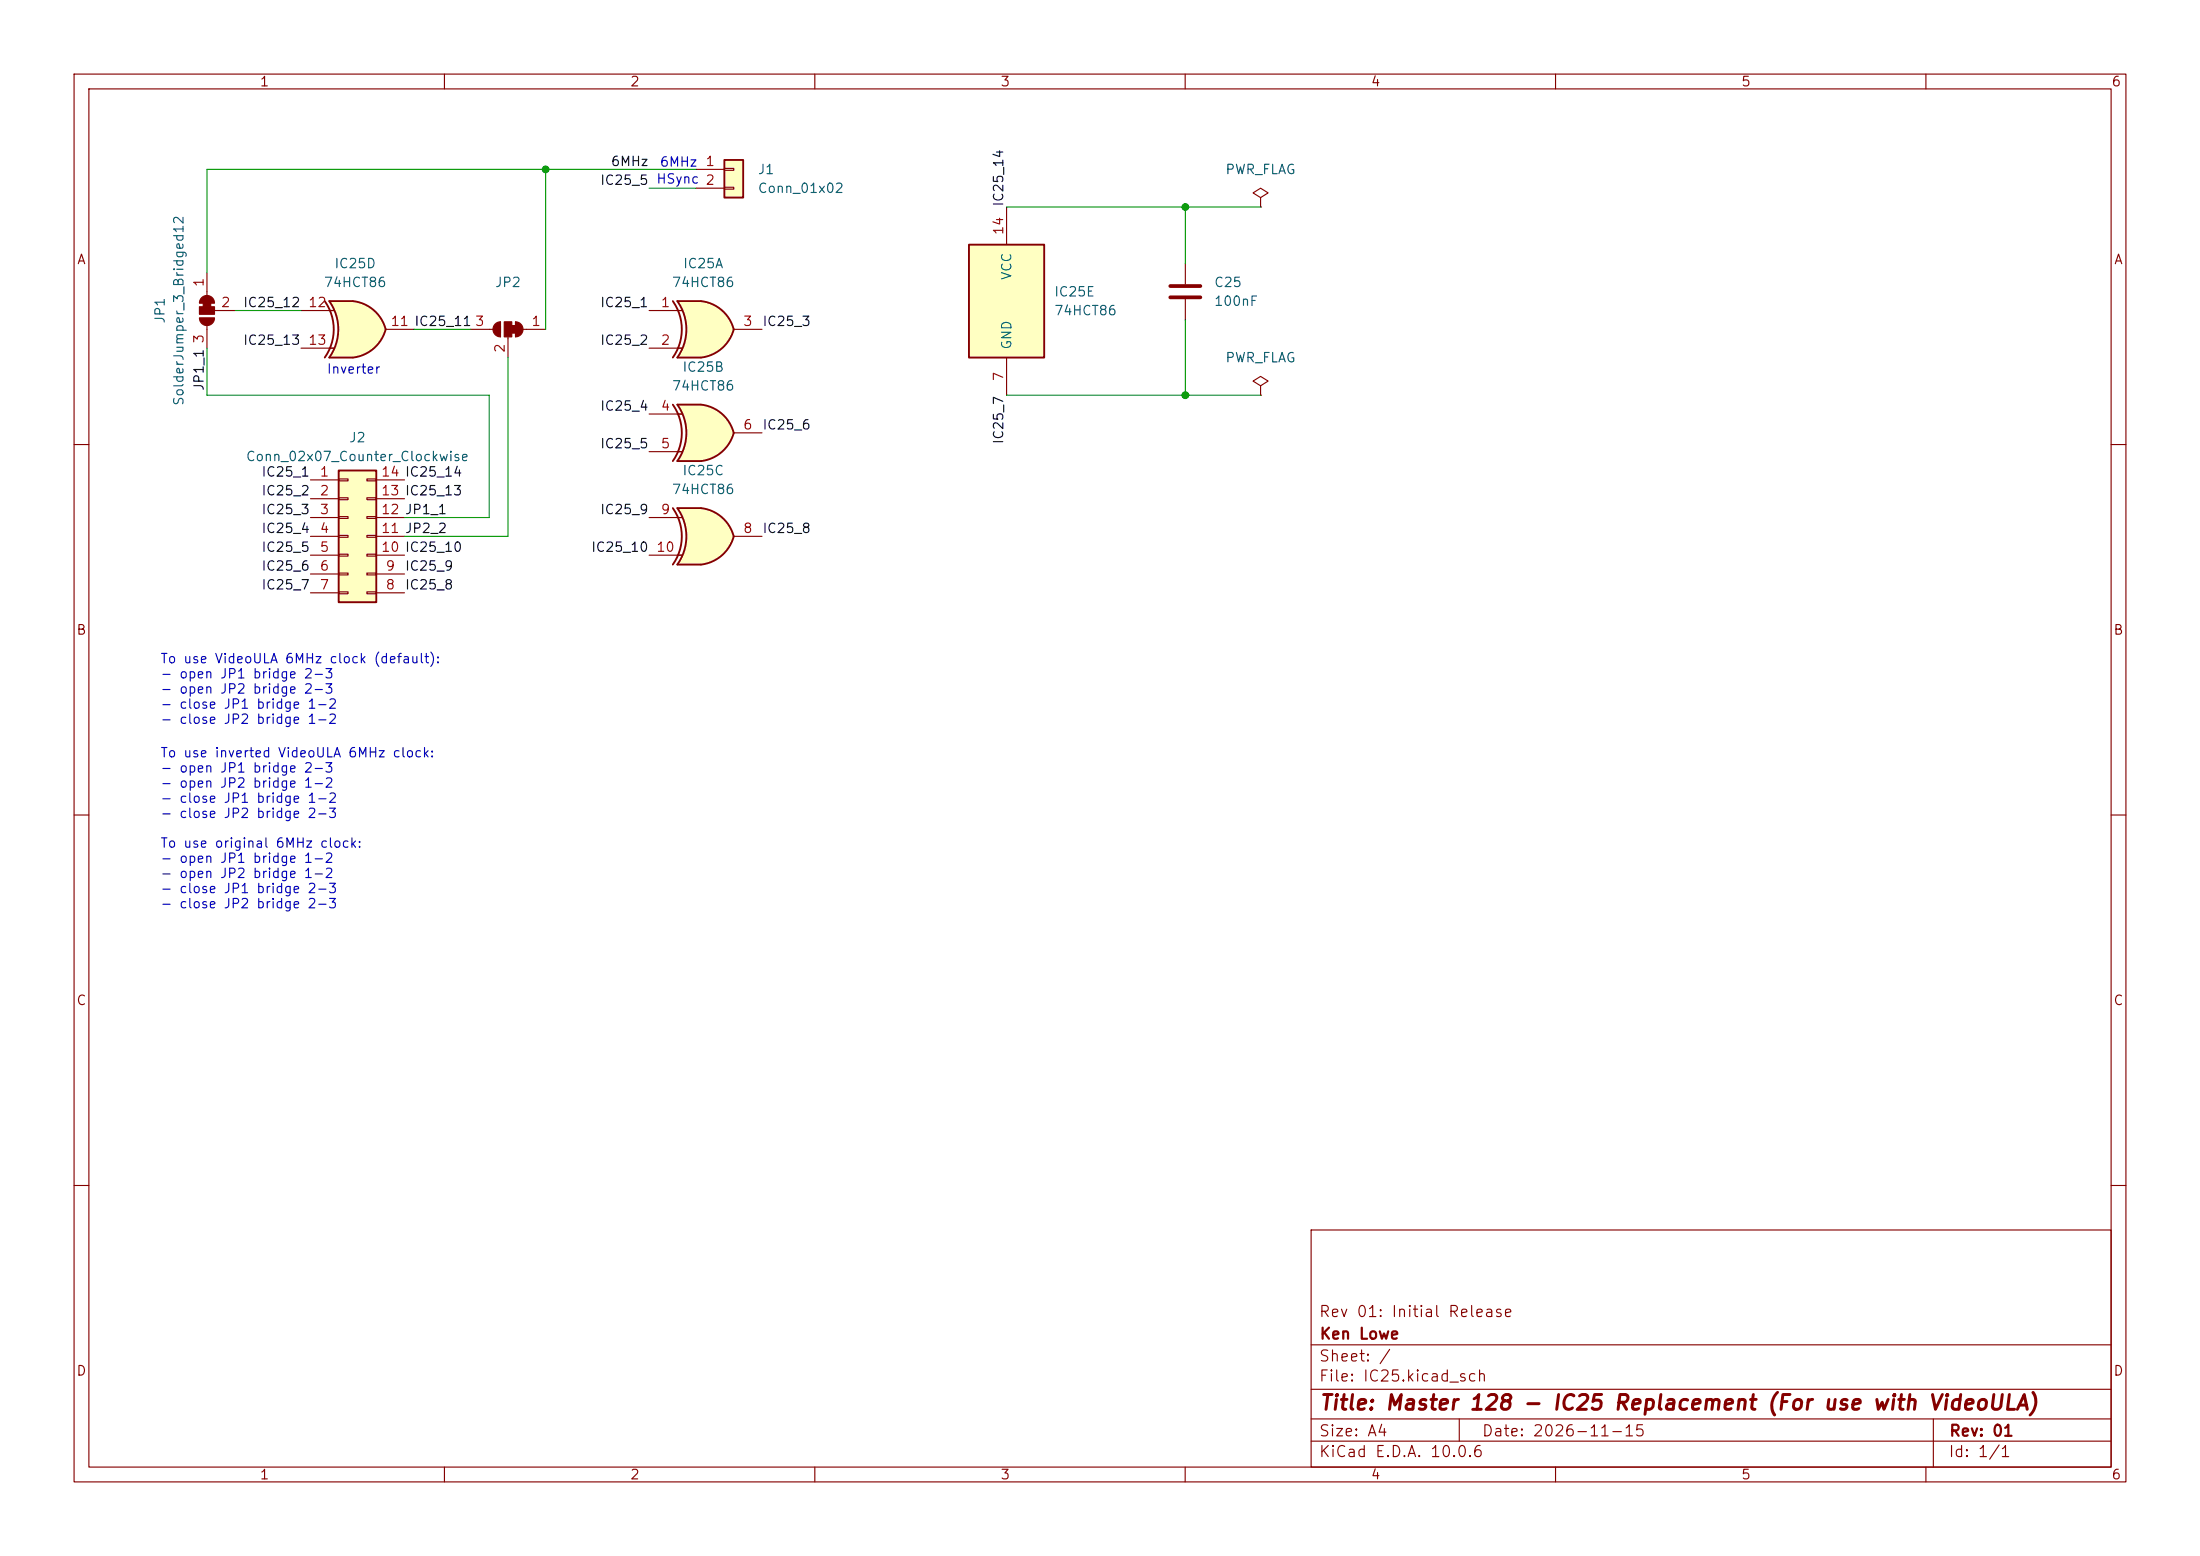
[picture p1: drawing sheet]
(kicad_sch
 (version 20260306)
 (generator "eeschema")
 (generator_version "10.0")
 (paper "A4")
 (title_block
  (title "Master 128 - IC25 Replacement (For use with VideoULA)")
  (date "2026-11-15")
  (rev "01")
  (company "Ken Lowe")
  (comment 1 "Rev 01: Initial Release"))
 (lib_symbols
  (symbol "74xx:74LS86"
   (pin_names
    (offset 1.016)) (exclude_from_sim no) (in_bom yes) (on_board yes)
   (in_pos_files yes)
   (duplicate_pin_numbers_are_jumpers no)
   (property "Reference" "U" (at 0 1.27 0) (show_name no) (do_not_autoplace no) (effects (font (size 1.27 1.27))))
   (property "Value" "74LS86" (at 0 -1.27 0) (show_name no) (do_not_autoplace no) (effects (font (size 1.27 1.27))))
   (property "Footprint" "" (at 0 0 0) (show_name no) (do_not_autoplace no) (hide yes) (effects (font (size 1.27 1.27))))
   (property "Datasheet" "https://www.jameco.com/Jameco/Products/ProdDS/48098.pdf" (at 0 0 0) (show_name no) (do_not_autoplace no) (hide yes) (effects (font (size 1.27 1.27))))
   (property "Description" "Quad 2-input XOR" (at 0 0 0) (show_name no) (do_not_autoplace no) (hide yes) (effects (font (size 1.27 1.27))))
   (property "ki_locked" "" (at 0 0 0) (show_name no) (do_not_autoplace no) (effects (font (size 1.27 1.27))))
   (symbol "74LS86_1_0"
    (arc (start -4.4196 3.81) (mid -3.2033 0) (end -4.4196 -3.81) (stroke (width 0.254) (type default)) (fill (type none)))
    (arc (start -3.81 3.81) (mid -2.589 0) (end -3.81 -3.81) (stroke (width 0.254) (type default)) (fill (type none)))
    (polyline (pts (xy -3.81 3.81) (xy -0.635 3.81)) (stroke (width 0.254) (type default)) (fill (type background)))
    (polyline (pts (xy -3.81 -3.81) (xy -0.635 -3.81)) (stroke (width 0.254) (type default)) (fill (type background)))
    (arc (start 3.81 0) (mid 2.1855 -2.584) (end -0.6096 -3.81) (stroke (width 0.254) (type default)) (fill (type background)))
    (arc (start -0.6096 3.81) (mid 2.1928 2.5924) (end 3.81 0) (stroke (width 0.254) (type default)) (fill (type background)))
    (polyline (pts (xy -0.635 3.81) (xy -3.81 3.81) (xy -3.81 3.81) (xy -3.556 3.4036) (xy -3.0226 2.2606) (xy -2.6924 1.0414) (xy -2.6162 -0.254) (xy -2.7686 -1.4986) (xy -3.175 -2.7178) (xy -3.81 -3.81) (xy -3.81 -3.81) (xy -0.635 -3.81)) (stroke (width -25.4) (type default)) (fill (type background)))
    (pin input line (at -7.62 2.54 0) (length 4.445) (name "" (effects (font (size 1.27 1.27)))) (number "1" (effects (font (size 1.27 1.27)))))
    (pin input line (at -7.62 -2.54 0) (length 4.445) (name "" (effects (font (size 1.27 1.27)))) (number "2" (effects (font (size 1.27 1.27)))))
    (pin output line (at 7.62 0 180) (length 3.81) (name "" (effects (font (size 1.27 1.27)))) (number "3" (effects (font (size 1.27 1.27))))))
   (symbol "74LS86_1_1"
    (polyline (pts (xy -3.81 2.54) (xy -3.175 2.54)) (stroke (width 0.1524) (type default)) (fill (type none)))
    (polyline (pts (xy -3.81 -2.54) (xy -3.175 -2.54)) (stroke (width 0.1524) (type default)) (fill (type none))))
   (symbol "74LS86_2_0"
    (arc (start -4.4196 3.81) (mid -3.2033 0) (end -4.4196 -3.81) (stroke (width 0.254) (type default)) (fill (type none)))
    (arc (start -3.81 3.81) (mid -2.589 0) (end -3.81 -3.81) (stroke (width 0.254) (type default)) (fill (type none)))
    (polyline (pts (xy -3.81 3.81) (xy -0.635 3.81)) (stroke (width 0.254) (type default)) (fill (type background)))
    (polyline (pts (xy -3.81 -3.81) (xy -0.635 -3.81)) (stroke (width 0.254) (type default)) (fill (type background)))
    (arc (start 3.81 0) (mid 2.1855 -2.584) (end -0.6096 -3.81) (stroke (width 0.254) (type default)) (fill (type background)))
    (arc (start -0.6096 3.81) (mid 2.1928 2.5924) (end 3.81 0) (stroke (width 0.254) (type default)) (fill (type background)))
    (polyline (pts (xy -0.635 3.81) (xy -3.81 3.81) (xy -3.81 3.81) (xy -3.556 3.4036) (xy -3.0226 2.2606) (xy -2.6924 1.0414) (xy -2.6162 -0.254) (xy -2.7686 -1.4986) (xy -3.175 -2.7178) (xy -3.81 -3.81) (xy -3.81 -3.81) (xy -0.635 -3.81)) (stroke (width -25.4) (type default)) (fill (type background)))
    (pin input line (at -7.62 2.54 0) (length 4.445) (name "" (effects (font (size 1.27 1.27)))) (number "4" (effects (font (size 1.27 1.27)))))
    (pin input line (at -7.62 -2.54 0) (length 4.445) (name "" (effects (font (size 1.27 1.27)))) (number "5" (effects (font (size 1.27 1.27)))))
    (pin output line (at 7.62 0 180) (length 3.81) (name "" (effects (font (size 1.27 1.27)))) (number "6" (effects (font (size 1.27 1.27))))))
   (symbol "74LS86_2_1"
    (polyline (pts (xy -3.81 2.54) (xy -3.175 2.54)) (stroke (width 0.1524) (type default)) (fill (type none)))
    (polyline (pts (xy -3.81 -2.54) (xy -3.175 -2.54)) (stroke (width 0.1524) (type default)) (fill (type none))))
   (symbol "74LS86_3_0"
    (arc (start -4.4196 3.81) (mid -3.2033 0) (end -4.4196 -3.81) (stroke (width 0.254) (type default)) (fill (type none)))
    (arc (start -3.81 3.81) (mid -2.589 0) (end -3.81 -3.81) (stroke (width 0.254) (type default)) (fill (type none)))
    (polyline (pts (xy -3.81 3.81) (xy -0.635 3.81)) (stroke (width 0.254) (type default)) (fill (type background)))
    (polyline (pts (xy -3.81 -3.81) (xy -0.635 -3.81)) (stroke (width 0.254) (type default)) (fill (type background)))
    (arc (start 3.81 0) (mid 2.1855 -2.584) (end -0.6096 -3.81) (stroke (width 0.254) (type default)) (fill (type background)))
    (arc (start -0.6096 3.81) (mid 2.1928 2.5924) (end 3.81 0) (stroke (width 0.254) (type default)) (fill (type background)))
    (polyline (pts (xy -0.635 3.81) (xy -3.81 3.81) (xy -3.81 3.81) (xy -3.556 3.4036) (xy -3.0226 2.2606) (xy -2.6924 1.0414) (xy -2.6162 -0.254) (xy -2.7686 -1.4986) (xy -3.175 -2.7178) (xy -3.81 -3.81) (xy -3.81 -3.81) (xy -0.635 -3.81)) (stroke (width -25.4) (type default)) (fill (type background)))
    (pin output line (at 7.62 0 180) (length 3.81) (name "" (effects (font (size 1.27 1.27)))) (number "8" (effects (font (size 1.27 1.27)))))
    (pin input line (at -7.62 2.54 0) (length 4.445) (name "" (effects (font (size 1.27 1.27)))) (number "9" (effects (font (size 1.27 1.27)))))
    (pin input line (at -7.62 -2.54 0) (length 4.445) (name "" (effects (font (size 1.27 1.27)))) (number "10" (effects (font (size 1.27 1.27))))))
   (symbol "74LS86_3_1"
    (polyline (pts (xy -3.81 2.54) (xy -3.175 2.54)) (stroke (width 0.1524) (type default)) (fill (type none)))
    (polyline (pts (xy -3.81 -2.54) (xy -3.175 -2.54)) (stroke (width 0.1524) (type default)) (fill (type none))))
   (symbol "74LS86_4_0"
    (arc (start -4.4196 3.81) (mid -3.2033 0) (end -4.4196 -3.81) (stroke (width 0.254) (type default)) (fill (type none)))
    (arc (start -3.81 3.81) (mid -2.589 0) (end -3.81 -3.81) (stroke (width 0.254) (type default)) (fill (type none)))
    (polyline (pts (xy -3.81 3.81) (xy -0.635 3.81)) (stroke (width 0.254) (type default)) (fill (type background)))
    (polyline (pts (xy -3.81 -3.81) (xy -0.635 -3.81)) (stroke (width 0.254) (type default)) (fill (type background)))
    (arc (start 3.81 0) (mid 2.1855 -2.584) (end -0.6096 -3.81) (stroke (width 0.254) (type default)) (fill (type background)))
    (arc (start -0.6096 3.81) (mid 2.1928 2.5924) (end 3.81 0) (stroke (width 0.254) (type default)) (fill (type background)))
    (polyline (pts (xy -0.635 3.81) (xy -3.81 3.81) (xy -3.81 3.81) (xy -3.556 3.4036) (xy -3.0226 2.2606) (xy -2.6924 1.0414) (xy -2.6162 -0.254) (xy -2.7686 -1.4986) (xy -3.175 -2.7178) (xy -3.81 -3.81) (xy -3.81 -3.81) (xy -0.635 -3.81)) (stroke (width -25.4) (type default)) (fill (type background)))
    (pin output line (at 7.62 0 180) (length 3.81) (name "" (effects (font (size 1.27 1.27)))) (number "11" (effects (font (size 1.27 1.27)))))
    (pin input line (at -7.62 2.54 0) (length 4.445) (name "" (effects (font (size 1.27 1.27)))) (number "12" (effects (font (size 1.27 1.27)))))
    (pin input line (at -7.62 -2.54 0) (length 4.445) (name "" (effects (font (size 1.27 1.27)))) (number "13" (effects (font (size 1.27 1.27))))))
   (symbol "74LS86_4_1"
    (polyline (pts (xy -3.81 2.54) (xy -3.175 2.54)) (stroke (width 0.1524) (type default)) (fill (type none)))
    (polyline (pts (xy -3.81 -2.54) (xy -3.175 -2.54)) (stroke (width 0.1524) (type default)) (fill (type none))))
   (symbol "74LS86_5_0"
    (pin power_in line (at 0 -12.7 90) (length 5.08) (name "GND" (effects (font (size 1.27 1.27)))) (number "7" (effects (font (size 1.27 1.27)))))
    (pin power_in line (at 0 12.7 270) (length 5.08) (name "VCC" (effects (font (size 1.27 1.27)))) (number "14" (effects (font (size 1.27 1.27))))))
   (symbol "74LS86_5_1"
    (rectangle (start -5.08 7.62) (end 5.08 -7.62) (stroke (width 0.254) (type default)) (fill (type background))))
   (embedded_fonts no))
  (symbol "Connector_Generic:Conn_01x02"
   (pin_names
    (offset 1.016) (hide yes)) (exclude_from_sim no) (in_bom yes) (on_board yes)
   (in_pos_files yes)
   (duplicate_pin_numbers_are_jumpers no)
   (property "Reference" "J" (at 0 2.54 0) (show_name no) (do_not_autoplace no) (effects (font (size 1.27 1.27))))
   (property "Value" "Conn_01x02" (at 0 -5.08 0) (show_name no) (do_not_autoplace no) (effects (font (size 1.27 1.27))))
   (property "Footprint" "" (at 0 0 0) (show_name no) (do_not_autoplace no) (hide yes) (effects (font (size 1.27 1.27))))
   (property "Datasheet" "" (at 0 0 0) (show_name no) (do_not_autoplace no) (hide yes) (effects (font (size 1.27 1.27))))
   (property "Description" "Generic connector, single row, 01x02, script generated (kicad-library-utils/schlib/autogen/connector/)" (at 0 0 0) (show_name no) (do_not_autoplace no) (hide yes) (effects (font (size 1.27 1.27))))
   (symbol "Conn_01x02_1_1"
    (rectangle (start -1.27 1.27) (end 1.27 -3.81) (stroke (width 0.254) (type default)) (fill (type background)))
    (rectangle (start -1.27 0.127) (end 0 -0.127) (stroke (width 0.1524) (type default)) (fill (type none)))
    (rectangle (start -1.27 -2.413) (end 0 -2.667) (stroke (width 0.1524) (type default)) (fill (type none)))
    (pin passive line (at -5.08 0 0) (length 3.81) (name "Pin_1" (effects (font (size 1.27 1.27)))) (number "1" (effects (font (size 1.27 1.27)))))
    (pin passive line (at -5.08 -2.54 0) (length 3.81) (name "Pin_2" (effects (font (size 1.27 1.27)))) (number "2" (effects (font (size 1.27 1.27))))))
   (embedded_fonts no))
  (symbol "Connector_Generic:Conn_02x07_Counter_Clockwise"
   (pin_names
    (offset 1.016) (hide yes)) (exclude_from_sim no) (in_bom yes) (on_board yes)
   (in_pos_files yes)
   (duplicate_pin_numbers_are_jumpers no)
   (property "Reference" "J" (at 1.27 10.16 0) (show_name no) (do_not_autoplace no) (effects (font (size 1.27 1.27))))
   (property "Value" "Conn_02x07_Counter_Clockwise" (at 1.27 -10.16 0) (show_name no) (do_not_autoplace no) (effects (font (size 1.27 1.27))))
   (property "Footprint" "" (at 0 0 0) (show_name no) (do_not_autoplace no) (hide yes) (effects (font (size 1.27 1.27))))
   (property "Datasheet" "" (at 0 0 0) (show_name no) (do_not_autoplace no) (hide yes) (effects (font (size 1.27 1.27))))
   (property "Description" "Generic connector, double row, 02x07, counter clockwise pin numbering scheme (similar to DIP package numbering), script generated (kicad-library-utils/schlib/autogen/connector/)" (at 0 0 0) (show_name no) (do_not_autoplace no) (hide yes) (effects (font (size 1.27 1.27))))
   (symbol "Conn_02x07_Counter_Clockwise_1_1"
    (rectangle (start -1.27 8.89) (end 3.81 -8.89) (stroke (width 0.254) (type default)) (fill (type background)))
    (rectangle (start -1.27 7.747) (end 0 7.493) (stroke (width 0.1524) (type default)) (fill (type none)))
    (rectangle (start -1.27 5.207) (end 0 4.953) (stroke (width 0.1524) (type default)) (fill (type none)))
    (rectangle (start -1.27 2.667) (end 0 2.413) (stroke (width 0.1524) (type default)) (fill (type none)))
    (rectangle (start -1.27 0.127) (end 0 -0.127) (stroke (width 0.1524) (type default)) (fill (type none)))
    (rectangle (start -1.27 -2.413) (end 0 -2.667) (stroke (width 0.1524) (type default)) (fill (type none)))
    (rectangle (start -1.27 -4.953) (end 0 -5.207) (stroke (width 0.1524) (type default)) (fill (type none)))
    (rectangle (start -1.27 -7.493) (end 0 -7.747) (stroke (width 0.1524) (type default)) (fill (type none)))
    (rectangle (start 3.81 7.747) (end 2.54 7.493) (stroke (width 0.1524) (type default)) (fill (type none)))
    (rectangle (start 3.81 5.207) (end 2.54 4.953) (stroke (width 0.1524) (type default)) (fill (type none)))
    (rectangle (start 3.81 2.667) (end 2.54 2.413) (stroke (width 0.1524) (type default)) (fill (type none)))
    (rectangle (start 3.81 0.127) (end 2.54 -0.127) (stroke (width 0.1524) (type default)) (fill (type none)))
    (rectangle (start 3.81 -2.413) (end 2.54 -2.667) (stroke (width 0.1524) (type default)) (fill (type none)))
    (rectangle (start 3.81 -4.953) (end 2.54 -5.207) (stroke (width 0.1524) (type default)) (fill (type none)))
    (rectangle (start 3.81 -7.493) (end 2.54 -7.747) (stroke (width 0.1524) (type default)) (fill (type none)))
    (pin passive line (at -5.08 7.62 0) (length 3.81) (name "Pin_1" (effects (font (size 1.27 1.27)))) (number "1" (effects (font (size 1.27 1.27)))))
    (pin passive line (at -5.08 5.08 0) (length 3.81) (name "Pin_2" (effects (font (size 1.27 1.27)))) (number "2" (effects (font (size 1.27 1.27)))))
    (pin passive line (at -5.08 2.54 0) (length 3.81) (name "Pin_3" (effects (font (size 1.27 1.27)))) (number "3" (effects (font (size 1.27 1.27)))))
    (pin passive line (at -5.08 0 0) (length 3.81) (name "Pin_4" (effects (font (size 1.27 1.27)))) (number "4" (effects (font (size 1.27 1.27)))))
    (pin passive line (at -5.08 -2.54 0) (length 3.81) (name "Pin_5" (effects (font (size 1.27 1.27)))) (number "5" (effects (font (size 1.27 1.27)))))
    (pin passive line (at -5.08 -5.08 0) (length 3.81) (name "Pin_6" (effects (font (size 1.27 1.27)))) (number "6" (effects (font (size 1.27 1.27)))))
    (pin passive line (at -5.08 -7.62 0) (length 3.81) (name "Pin_7" (effects (font (size 1.27 1.27)))) (number "7" (effects (font (size 1.27 1.27)))))
    (pin passive line (at 7.62 -7.62 180) (length 3.81) (name "Pin_8" (effects (font (size 1.27 1.27)))) (number "8" (effects (font (size 1.27 1.27)))))
    (pin passive line (at 7.62 -5.08 180) (length 3.81) (name "Pin_9" (effects (font (size 1.27 1.27)))) (number "9" (effects (font (size 1.27 1.27)))))
    (pin passive line (at 7.62 -2.54 180) (length 3.81) (name "Pin_10" (effects (font (size 1.27 1.27)))) (number "10" (effects (font (size 1.27 1.27)))))
    (pin passive line (at 7.62 0 180) (length 3.81) (name "Pin_11" (effects (font (size 1.27 1.27)))) (number "11" (effects (font (size 1.27 1.27)))))
    (pin passive line (at 7.62 2.54 180) (length 3.81) (name "Pin_12" (effects (font (size 1.27 1.27)))) (number "12" (effects (font (size 1.27 1.27)))))
    (pin passive line (at 7.62 5.08 180) (length 3.81) (name "Pin_13" (effects (font (size 1.27 1.27)))) (number "13" (effects (font (size 1.27 1.27)))))
    (pin passive line (at 7.62 7.62 180) (length 3.81) (name "Pin_14" (effects (font (size 1.27 1.27)))) (number "14" (effects (font (size 1.27 1.27))))))
   (embedded_fonts no))
  (symbol "Device:C"
   (pin_numbers (hide yes))
   (pin_names
    (offset 0.254)) (exclude_from_sim no) (in_bom yes) (on_board yes)
   (in_pos_files yes)
   (duplicate_pin_numbers_are_jumpers no)
   (property "Reference" "C" (at 0.635 2.54 0) (show_name no) (do_not_autoplace no) (effects (font (size 1.27 1.27)) (justify left)))
   (property "Value" "C" (at 0.635 -2.54 0) (show_name no) (do_not_autoplace no) (effects (font (size 1.27 1.27)) (justify left)))
   (property "Footprint" "" (at 0.9652 -3.81 0) (show_name no) (do_not_autoplace no) (hide yes) (effects (font (size 1.27 1.27))))
   (property "Datasheet" "" (at 0 0 0) (show_name no) (do_not_autoplace no) (hide yes) (effects (font (size 1.27 1.27))))
   (property "Description" "Unpolarized capacitor" (at 0 0 0) (show_name no) (do_not_autoplace no) (hide yes) (effects (font (size 1.27 1.27))))
   (symbol "C_0_1"
    (polyline (pts (xy -2.032 0.762) (xy 2.032 0.762)) (stroke (width 0.508) (type default)) (fill (type none)))
    (polyline (pts (xy -2.032 -0.762) (xy 2.032 -0.762)) (stroke (width 0.508) (type default)) (fill (type none))))
   (symbol "C_1_1"
    (pin passive line (at 0 3.81 270) (length 2.794) (name "" (effects (font (size 1.27 1.27)))) (number "1" (effects (font (size 1.27 1.27)))))
    (pin passive line (at 0 -3.81 90) (length 2.794) (name "" (effects (font (size 1.27 1.27)))) (number "2" (effects (font (size 1.27 1.27))))))
   (embedded_fonts no))
  (symbol "Jumper:SolderJumper_3_Bridged12"
   (pin_names
    (offset 0) (hide yes)) (exclude_from_sim no) (in_bom no) (on_board yes)
   (in_pos_files yes)
   (duplicate_pin_numbers_are_jumpers no)
   (property "Reference" "JP" (at -2.54 -2.54 0) (show_name no) (do_not_autoplace no) (effects (font (size 1.27 1.27))))
   (property "Value" "SolderJumper_3_Bridged12" (at 0 2.794 0) (show_name no) (do_not_autoplace no) (effects (font (size 1.27 1.27))))
   (property "Footprint" "" (at 0 0 0) (show_name no) (do_not_autoplace no) (hide yes) (effects (font (size 1.27 1.27))))
   (property "Datasheet" "" (at 0 -15.24 0) (show_name no) (do_not_autoplace no) (hide yes) (effects (font (size 1.27 1.27))))
   (property "Description" "3-pole Solder Jumper, pins 1+2 closed/bridged" (at 0 -12.7 0) (show_name no) (do_not_autoplace no) (hide yes) (effects (font (size 1.27 1.27))))
   (symbol "SolderJumper_3_Bridged12_0_1"
    (polyline (pts (xy -2.54 0) (xy -2.032 0)) (stroke (width 0) (type default)) (fill (type none)))
    (polyline (pts (xy -1.016 1.016) (xy -1.016 -1.016)) (stroke (width 0) (type default)) (fill (type none)))
    (rectangle (start -1.016 0.508) (end -0.508 -0.508) (stroke (width 0) (type default)) (fill (type outline)))
    (arc (start -1.016 -1.016) (mid -2.0276 0) (end -1.016 1.016) (stroke (width 0) (type default)) (fill (type outline)))
    (rectangle (start -0.508 1.016) (end 0.508 -1.016) (stroke (width 0) (type default)) (fill (type outline)))
    (polyline (pts (xy 0 -1.27) (xy 0 -1.016)) (stroke (width 0) (type default)) (fill (type none)))
    (arc (start 1.016 1.016) (mid 2.0276 0) (end 1.016 -1.016) (stroke (width 0) (type default)) (fill (type outline)))
    (polyline (pts (xy 1.016 1.016) (xy 1.016 -1.016)) (stroke (width 0) (type default)) (fill (type none)))
    (polyline (pts (xy 2.54 0) (xy 2.032 0)) (stroke (width 0) (type default)) (fill (type none))))
   (symbol "SolderJumper_3_Bridged12_1_1"
    (pin passive line (at -5.08 0 0) (length 2.54) (name "A" (effects (font (size 1.27 1.27)))) (number "1" (effects (font (size 1.27 1.27)))))
    (pin passive line (at 0 -3.81 90) (length 2.54) (name "C" (effects (font (size 1.27 1.27)))) (number "2" (effects (font (size 1.27 1.27)))))
    (pin passive line (at 5.08 0 180) (length 2.54) (name "B" (effects (font (size 1.27 1.27)))) (number "3" (effects (font (size 1.27 1.27))))))
   (embedded_fonts no))
  (symbol "power:PWR_FLAG"
   (power global)
   (pin_numbers (hide yes))
   (pin_names
    (offset 0) (hide yes)) (exclude_from_sim no) (in_bom yes) (on_board yes)
   (in_pos_files yes)
   (duplicate_pin_numbers_are_jumpers no)
   (property "Reference" "#FLG" (at 0 1.905 0) (show_name no) (do_not_autoplace no) (hide yes) (effects (font (size 1.27 1.27))))
   (property "Value" "PWR_FLAG" (at 0 3.81 0) (show_name no) (do_not_autoplace no) (effects (font (size 1.27 1.27))))
   (property "Footprint" "" (at 0 0 0) (show_name no) (do_not_autoplace no) (hide yes) (effects (font (size 1.27 1.27))))
   (property "Datasheet" "" (at 0 0 0) (show_name no) (do_not_autoplace no) (hide yes) (effects (font (size 1.27 1.27))))
   (property "Description" "Special symbol for telling ERC where power comes from" (at 0 0 0) (show_name no) (do_not_autoplace no) (hide yes) (effects (font (size 1.27 1.27))))
   (symbol "PWR_FLAG_0_0"
    (pin power_out line (at 0 0 90) (length 0) (name "" (effects (font (size 1.27 1.27)))) (number "1" (effects (font (size 1.27 1.27))))))
   (symbol "PWR_FLAG_0_1"
    (polyline (pts (xy 0 0) (xy 0 1.27) (xy -1.016 1.905) (xy 0 2.54) (xy 1.016 1.905) (xy 0 1.27)) (stroke (width 0) (type default)) (fill (type none))))
   (embedded_fonts no)))
 (text "HSync"
  (exclude_from_sim no)
  (at 94.488 24.384 0)
  (effects (font (size 1.27 1.27)) (justify right)))
 (text "To use VideoULA 6MHz clock (default):\n- open JP1 bridge 2-3\n- open JP2 bridge 2-3\n- close JP1 bridge 1-2\n- close JP2 bridge 1-2"
  (exclude_from_sim no)
  (at 21.59 93.218 0)
  (effects (font (size 1.27 1.27)) (justify left)))
 (text "To use inverted VideoULA 6MHz clock:\n- open JP1 bridge 2-3\n- open JP2 bridge 1-2\n- close JP1 bridge 1-2\n- close JP2 bridge 2-3"
  (exclude_from_sim no)
  (at 21.59 105.918 0)
  (effects (font (size 1.27 1.27)) (justify left)))
 (text "6MHz"
  (exclude_from_sim no)
  (at 94.234 22.098 0)
  (effects (font (size 1.27 1.27)) (justify right)))
 (text "Inverter"
  (exclude_from_sim no)
  (at 47.752 50.038 0)
  (effects (font (size 1.27 1.27))))
 (text "To use original 6MHz clock:\n- open JP1 bridge 1-2\n- open JP2 bridge 1-2\n- close JP1 bridge 2-3\n- close JP2 bridge 2-3"
  (exclude_from_sim no)
  (at 21.59 118.11 0)
  (effects (font (size 1.27 1.27)) (justify left)))
 (junction
  (at 160.02 53.34)
  (diameter 0)
  (color 0 0 0 0))
 (junction
  (at 73.66 22.86)
  (diameter 0)
  (color 0 0 0 0))
 (junction
  (at 160.02 27.94)
  (diameter 0)
  (color 0 0 0 0))
 (wire
  (pts (xy 55.88 44.45) (xy 63.5 44.45))
  (stroke (width 0) (type default)))
 (wire
  (pts (xy 54.61 72.39) (xy 68.58 72.39))
  (stroke (width 0) (type default)))
 (wire
  (pts (xy 27.94 22.86) (xy 73.66 22.86))
  (stroke (width 0) (type default)))
 (wire
  (pts (xy 160.02 43.18) (xy 160.02 53.34))
  (stroke (width 0) (type default)))
 (wire
  (pts (xy 73.66 22.86) (xy 93.98 22.86))
  (stroke (width 0) (type default)))
 (wire
  (pts (xy 160.02 27.94) (xy 160.02 35.56))
  (stroke (width 0) (type default)))
 (wire
  (pts (xy 68.58 48.26) (xy 68.58 72.39))
  (stroke (width 0) (type default)))
 (wire
  (pts (xy 73.66 44.45) (xy 73.66 22.86))
  (stroke (width 0) (type default)))
 (wire
  (pts (xy 87.63 25.4) (xy 93.98 25.4))
  (stroke (width 0) (type default)))
 (wire
  (pts (xy 135.89 53.34) (xy 160.02 53.34))
  (stroke (width 0) (type default)))
 (wire
  (pts (xy 27.94 53.34) (xy 66.04 53.34))
  (stroke (width 0) (type default)))
 (wire
  (pts (xy 135.89 27.94) (xy 160.02 27.94))
  (stroke (width 0) (type default)))
 (wire
  (pts (xy 27.94 46.99) (xy 27.94 53.34))
  (stroke (width 0) (type default)))
 (wire
  (pts (xy 66.04 53.34) (xy 66.04 69.85))
  (stroke (width 0) (type default)))
 (wire
  (pts (xy 31.75 41.91) (xy 40.64 41.91))
  (stroke (width 0) (type default)))
 (wire
  (pts (xy 160.02 53.34) (xy 170.18 53.34))
  (stroke (width 0) (type default)))
 (wire
  (pts (xy 54.61 69.85) (xy 66.04 69.85))
  (stroke (width 0) (type default)))
 (wire
  (pts (xy 160.02 27.94) (xy 170.18 27.94))
  (stroke (width 0) (type default)))
 (wire
  (pts (xy 27.94 22.86) (xy 27.94 36.83))
  (stroke (width 0) (type default)))
 (label "IC25_4"
  (at 87.63 55.88 180)
  (effects (font (size 1.27 1.27)) (justify right bottom)))
 (label "IC25_9"
  (at 54.61 77.47 0)
  (effects (font (size 1.27 1.27)) (justify left bottom)))
 (label "IC25_13"
  (at 54.61 67.31 0)
  (effects (font (size 1.27 1.27)) (justify left bottom)))
 (label "IC25_4"
  (at 41.91 72.39 180)
  (effects (font (size 1.27 1.27)) (justify right bottom)))
 (label "IC25_9"
  (at 87.63 69.85 180)
  (effects (font (size 1.27 1.27)) (justify right bottom)))
 (label "IC25_2"
  (at 87.63 46.99 180)
  (effects (font (size 1.27 1.27)) (justify right bottom)))
 (label "IC25_6"
  (at 41.91 77.47 180)
  (effects (font (size 1.27 1.27)) (justify right bottom)))
 (label "IC25_5"
  (at 87.63 25.4 180)
  (effects (font (size 1.27 1.27)) (justify right bottom)))
 (label "IC25_6"
  (at 102.87 58.42 0)
  (effects (font (size 1.27 1.27)) (justify left bottom)))
 (label "IC25_10"
  (at 87.63 74.93 180)
  (effects (font (size 1.27 1.27)) (justify right bottom)))
 (label "IC25_8"
  (at 102.87 72.39 0)
  (effects (font (size 1.27 1.27)) (justify left bottom)))
 (label "IC25_3"
  (at 102.87 44.45 0)
  (effects (font (size 1.27 1.27)) (justify left bottom)))
 (label "IC25_11"
  (at 55.88 44.45 0)
  (effects (font (size 1.27 1.27)) (justify left bottom)))
 (label "IC25_8"
  (at 54.61 80.01 0)
  (effects (font (size 1.27 1.27)) (justify left bottom)))
 (label "JP2_2"
  (at 54.61 72.39 0)
  (effects (font (size 1.27 1.27)) (justify left bottom)))
 (label "JP1_1"
  (at 54.61 69.85 0)
  (effects (font (size 1.27 1.27)) (justify left bottom)))
 (label "IC25_5"
  (at 41.91 74.93 180)
  (effects (font (size 1.27 1.27)) (justify right bottom)))
 (label "IC25_13"
  (at 40.64 46.99 180)
  (effects (font (size 1.27 1.27)) (justify right bottom)))
 (label "IC25_3"
  (at 41.91 69.85 180)
  (effects (font (size 1.27 1.27)) (justify right bottom)))
 (label "IC25_14"
  (at 54.61 64.77 0)
  (effects (font (size 1.27 1.27)) (justify left bottom)))
 (label "IC25_10"
  (at 54.61 74.93 0)
  (effects (font (size 1.27 1.27)) (justify left bottom)))
 (label "IC25_7"
  (at 41.91 80.01 180)
  (effects (font (size 1.27 1.27)) (justify right bottom)))
 (label "IC25_12"
  (at 40.64 41.91 180)
  (effects (font (size 1.27 1.27)) (justify right bottom)))
 (label "6MHz"
  (at 87.63 22.86 180)
  (effects (font (size 1.27 1.27)) (justify right bottom)))
 (label "IC25_2"
  (at 41.91 67.31 180)
  (effects (font (size 1.27 1.27)) (justify right bottom)))
 (label "IC25_1"
  (at 41.91 64.77 180)
  (effects (font (size 1.27 1.27)) (justify right bottom)))
 (label "JP1_1"
  (at 27.94 46.99 270)
  (effects (font (size 1.27 1.27)) (justify right bottom)))
 (label "IC25_14"
  (at 135.89 27.94 90)
  (effects (font (size 1.27 1.27)) (justify left bottom)))
 (label "IC25_1"
  (at 87.63 41.91 180)
  (effects (font (size 1.27 1.27)) (justify right bottom)))
 (label "IC25_5"
  (at 87.63 60.96 180)
  (effects (font (size 1.27 1.27)) (justify right bottom)))
 (label "IC25_7"
  (at 135.89 53.34 270)
  (effects (font (size 1.27 1.27)) (justify right bottom)))
 (symbol
  (lib_id "74xx:74LS86")
  (at 48.26 44.45 0)
  (unit 4)
  (body_style 1)
  (exclude_from_sim no)
  (in_bom yes)
  (on_board yes)
  (in_pos_files yes)
  (dnp no)
  (property "Reference" "IC25" (at 47.9552 35.56 0) (show_name no) (do_not_autoplace no) (effects (font (size 1.27 1.27))))
  (property "Value" "74HCT86" (at 47.9552 38.1 0) (show_name no) (do_not_autoplace no) (effects (font (size 1.27 1.27))))
  (property "Footprint" "Package_SO:TSSOP-14_4.4x5mm_P0.65mm" (at 48.26 44.45 0) (hide yes) (show_name no) (do_not_autoplace no) (effects (font (size 1.27 1.27))))
  (property "Datasheet" "https://www.jameco.com/Jameco/Products/ProdDS/48098.pdf" (at 48.26 44.45 0) (hide yes) (show_name no) (do_not_autoplace no) (effects (font (size 1.27 1.27))))
  (property "Description" "Quad 2-input XOR" (at 48.26 44.45 0) (hide yes) (show_name no) (do_not_autoplace no) (effects (font (size 1.27 1.27))))
  (pin "12")
  (pin "13")
  (pin "5")
  (pin "6")
  (pin "10")
  (pin "14")
  (pin "4")
  (pin "1")
  (pin "2")
  (pin "8")
  (pin "3")
  (pin "7")
  (pin "11")
  (pin "9"))
 (symbol
  (lib_id "74xx:74LS86")
  (at 95.25 72.39 0)
  (unit 3)
  (body_style 1)
  (exclude_from_sim no)
  (in_bom yes)
  (on_board yes)
  (in_pos_files yes)
  (dnp no)
  (fields_autoplaced yes)
  (property "Reference" "IC25" (at 94.9452 63.5 0) (show_name no) (do_not_autoplace no) (effects (font (size 1.27 1.27))))
  (property "Value" "74HCT86" (at 94.9452 66.04 0) (show_name no) (do_not_autoplace no) (effects (font (size 1.27 1.27))))
  (property "Footprint" "Package_SO:TSSOP-14_4.4x5mm_P0.65mm" (at 95.25 72.39 0) (hide yes) (show_name no) (do_not_autoplace no) (effects (font (size 1.27 1.27))))
  (property "Datasheet" "https://www.jameco.com/Jameco/Products/ProdDS/48098.pdf" (at 95.25 72.39 0) (hide yes) (show_name no) (do_not_autoplace no) (effects (font (size 1.27 1.27))))
  (property "Description" "Quad 2-input XOR" (at 95.25 72.39 0) (hide yes) (show_name no) (do_not_autoplace no) (effects (font (size 1.27 1.27))))
  (pin "12")
  (pin "13")
  (pin "5")
  (pin "6")
  (pin "10")
  (pin "14")
  (pin "4")
  (pin "1")
  (pin "2")
  (pin "8")
  (pin "3")
  (pin "7")
  (pin "11")
  (pin "9"))
 (symbol
  (lib_id "74xx:74LS86")
  (at 95.25 58.42 0)
  (unit 2)
  (body_style 1)
  (exclude_from_sim no)
  (in_bom yes)
  (on_board yes)
  (in_pos_files yes)
  (dnp no)
  (fields_autoplaced yes)
  (property "Reference" "IC25" (at 94.9452 49.53 0) (show_name no) (do_not_autoplace no) (effects (font (size 1.27 1.27))))
  (property "Value" "74HCT86" (at 94.9452 52.07 0) (show_name no) (do_not_autoplace no) (effects (font (size 1.27 1.27))))
  (property "Footprint" "Package_SO:TSSOP-14_4.4x5mm_P0.65mm" (at 95.25 58.42 0) (hide yes) (show_name no) (do_not_autoplace no) (effects (font (size 1.27 1.27))))
  (property "Datasheet" "https://www.jameco.com/Jameco/Products/ProdDS/48098.pdf" (at 95.25 58.42 0) (hide yes) (show_name no) (do_not_autoplace no) (effects (font (size 1.27 1.27))))
  (property "Description" "Quad 2-input XOR" (at 95.25 58.42 0) (hide yes) (show_name no) (do_not_autoplace no) (effects (font (size 1.27 1.27))))
  (pin "12")
  (pin "13")
  (pin "5")
  (pin "6")
  (pin "10")
  (pin "14")
  (pin "4")
  (pin "1")
  (pin "2")
  (pin "8")
  (pin "3")
  (pin "7")
  (pin "11")
  (pin "9"))
 (symbol
  (lib_id "power:PWR_FLAG")
  (at 170.18 53.34 0)
  (unit 1)
  (body_style 1)
  (exclude_from_sim no)
  (in_bom yes)
  (on_board yes)
  (in_pos_files yes)
  (dnp no)
  (fields_autoplaced yes)
  (property "Reference" "#FLG01" (at 170.18 51.435 0) (hide yes) (show_name no) (do_not_autoplace no) (effects (font (size 1.27 1.27))))
  (property "Value" "PWR_FLAG" (at 170.18 48.26 0) (show_name no) (do_not_autoplace no) (effects (font (size 1.27 1.27))))
  (property "Footprint" "" (at 170.18 53.34 0) (hide yes) (show_name no) (do_not_autoplace no) (effects (font (size 1.27 1.27))))
  (property "Datasheet" "" (at 170.18 53.34 0) (hide yes) (show_name no) (do_not_autoplace no) (effects (font (size 1.27 1.27))))
  (property "Description" "Special symbol for telling ERC where power comes from" (at 170.18 53.34 0) (hide yes) (show_name no) (do_not_autoplace no) (effects (font (size 1.27 1.27))))
  (pin "1"))
 (symbol
  (lib_id "Connector_Generic:Conn_02x07_Counter_Clockwise")
  (at 46.99 72.39 0)
  (unit 1)
  (body_style 1)
  (exclude_from_sim no)
  (in_bom yes)
  (on_board yes)
  (in_pos_files yes)
  (dnp no)
  (fields_autoplaced yes)
  (property "Reference" "J2" (at 48.26 59.055 0) (show_name no) (do_not_autoplace no) (effects (font (size 1.27 1.27))))
  (property "Value" "Conn_02x07_Counter_Clockwise" (at 48.26 61.595 0) (show_name no) (do_not_autoplace no) (effects (font (size 1.27 1.27))))
  (property "Footprint" "Package_DIP:DIP-14_W7.62mm" (at 46.99 72.39 0) (hide yes) (show_name no) (do_not_autoplace no) (effects (font (size 1.27 1.27))))
  (property "Datasheet" "" (at 46.99 72.39 0) (hide yes) (show_name no) (do_not_autoplace no) (effects (font (size 1.27 1.27))))
  (property "Description" "Generic connector, double row, 02x07, counter clockwise pin numbering scheme (similar to DIP package numbering), script generated (kicad-library-utils/schlib/autogen/connector/)" (at 46.99 72.39 0) (hide yes) (show_name no) (do_not_autoplace no) (effects (font (size 1.27 1.27))))
  (pin "1")
  (pin "10")
  (pin "11")
  (pin "12")
  (pin "13")
  (pin "14")
  (pin "2")
  (pin "3")
  (pin "4")
  (pin "5")
  (pin "6")
  (pin "7")
  (pin "8")
  (pin "9"))
 (symbol
  (lib_id "Jumper:SolderJumper_3_Bridged12")
  (at 27.94 41.91 90)
  (mirror x)
  (unit 1)
  (body_style 1)
  (exclude_from_sim yes)
  (in_bom no)
  (on_board yes)
  (in_pos_files yes)
  (dnp no)
  (property "Reference" "JP1" (at 21.59 41.91 0) (show_name no) (do_not_autoplace no) (effects (font (size 1.27 1.27))))
  (property "Value" "SolderJumper_3_Bridged12" (at 24.13 41.91 0) (show_name no) (do_not_autoplace no) (effects (font (size 1.27 1.27))))
  (property "Footprint" "Jumper:SolderJumper-3_P1.3mm_Bridged12_RoundedPad1.0x1.5mm" (at 27.94 41.91 0) (hide yes) (show_name no) (do_not_autoplace no) (effects (font (size 1.27 1.27))))
  (property "Datasheet" "" (at 27.94 41.91 0) (hide yes) (show_name no) (do_not_autoplace no) (effects (font (size 1.27 1.27))))
  (property "Description" "3-pole Solder Jumper, pins 1+2 closed/bridged" (at 27.94 41.91 0) (hide yes) (show_name no) (do_not_autoplace no) (effects (font (size 1.27 1.27))))
  (pin "3")
  (pin "2")
  (pin "1"))
 (symbol
  (lib_id "74xx:74LS86")
  (at 95.25 44.45 0)
  (unit 1)
  (body_style 1)
  (exclude_from_sim no)
  (in_bom yes)
  (on_board yes)
  (in_pos_files yes)
  (dnp no)
  (fields_autoplaced yes)
  (property "Reference" "IC25" (at 94.9452 35.56 0) (show_name no) (do_not_autoplace no) (effects (font (size 1.27 1.27))))
  (property "Value" "74HCT86" (at 94.9452 38.1 0) (show_name no) (do_not_autoplace no) (effects (font (size 1.27 1.27))))
  (property "Footprint" "Package_SO:TSSOP-14_4.4x5mm_P0.65mm" (at 95.25 44.45 0) (hide yes) (show_name no) (do_not_autoplace no) (effects (font (size 1.27 1.27))))
  (property "Datasheet" "https://www.jameco.com/Jameco/Products/ProdDS/48098.pdf" (at 95.25 44.45 0) (hide yes) (show_name no) (do_not_autoplace no) (effects (font (size 1.27 1.27))))
  (property "Description" "Quad 2-input XOR" (at 95.25 44.45 0) (hide yes) (show_name no) (do_not_autoplace no) (effects (font (size 1.27 1.27))))
  (pin "12")
  (pin "13")
  (pin "5")
  (pin "6")
  (pin "10")
  (pin "14")
  (pin "4")
  (pin "1")
  (pin "2")
  (pin "8")
  (pin "3")
  (pin "7")
  (pin "11")
  (pin "9"))
 (symbol
  (lib_id "Device:C")
  (at 160.02 39.37 0)
  (unit 1)
  (body_style 1)
  (exclude_from_sim no)
  (in_bom yes)
  (on_board yes)
  (in_pos_files yes)
  (dnp no)
  (fields_autoplaced yes)
  (property "Reference" "C25" (at 163.83 38.0999 0) (show_name no) (do_not_autoplace no) (effects (font (size 1.27 1.27)) (justify left)))
  (property "Value" "100nF" (at 163.83 40.6399 0) (show_name no) (do_not_autoplace no) (effects (font (size 1.27 1.27)) (justify left)))
  (property "Footprint" "Capacitor_SMD:C_0603_1608Metric" (at 160.9852 43.18 0) (hide yes) (show_name no) (do_not_autoplace no) (effects (font (size 1.27 1.27))))
  (property "Datasheet" "" (at 160.02 39.37 0) (hide yes) (show_name no) (do_not_autoplace no) (effects (font (size 1.27 1.27))))
  (property "Description" "Unpolarized capacitor" (at 160.02 39.37 0) (hide yes) (show_name no) (do_not_autoplace no) (effects (font (size 1.27 1.27))))
  (pin "1")
  (pin "2"))
 (symbol
  (lib_id "Jumper:SolderJumper_3_Bridged12")
  (at 68.58 44.45 0)
  (mirror y)
  (unit 1)
  (body_style 1)
  (exclude_from_sim yes)
  (in_bom no)
  (on_board yes)
  (in_pos_files yes)
  (dnp no)
  (property "Reference" "JP2" (at 68.58 38.1 0) (show_name no) (do_not_autoplace no) (effects (font (size 1.27 1.27))))
  (property "Value" "SolderJumper_3_Bridged12" (at 68.58 40.64 0) (hide yes) (show_name no) (do_not_autoplace no) (effects (font (size 1.27 1.27))))
  (property "Footprint" "Jumper:SolderJumper-3_P1.3mm_Bridged12_RoundedPad1.0x1.5mm" (at 68.58 44.45 0) (hide yes) (show_name no) (do_not_autoplace no) (effects (font (size 1.27 1.27))))
  (property "Datasheet" "" (at 68.58 44.45 0) (hide yes) (show_name no) (do_not_autoplace no) (effects (font (size 1.27 1.27))))
  (property "Description" "3-pole Solder Jumper, pins 1+2 closed/bridged" (at 68.58 44.45 0) (hide yes) (show_name no) (do_not_autoplace no) (effects (font (size 1.27 1.27))))
  (pin "3")
  (pin "2")
  (pin "1"))
 (symbol
  (lib_id "74xx:74LS86")
  (at 135.89 40.64 0)
  (unit 5)
  (body_style 1)
  (exclude_from_sim no)
  (in_bom yes)
  (on_board yes)
  (in_pos_files yes)
  (dnp no)
  (fields_autoplaced yes)
  (property "Reference" "IC25" (at 142.24 39.3699 0) (show_name no) (do_not_autoplace no) (effects (font (size 1.27 1.27)) (justify left)))
  (property "Value" "74HCT86" (at 142.24 41.9099 0) (show_name no) (do_not_autoplace no) (effects (font (size 1.27 1.27)) (justify left)))
  (property "Footprint" "Package_SO:TSSOP-14_4.4x5mm_P0.65mm" (at 135.89 40.64 0) (hide yes) (show_name no) (do_not_autoplace no) (effects (font (size 1.27 1.27))))
  (property "Datasheet" "https://www.jameco.com/Jameco/Products/ProdDS/48098.pdf" (at 135.89 40.64 0) (hide yes) (show_name no) (do_not_autoplace no) (effects (font (size 1.27 1.27))))
  (property "Description" "Quad 2-input XOR" (at 135.89 40.64 0) (hide yes) (show_name no) (do_not_autoplace no) (effects (font (size 1.27 1.27))))
  (pin "12")
  (pin "13")
  (pin "5")
  (pin "6")
  (pin "10")
  (pin "14")
  (pin "4")
  (pin "1")
  (pin "2")
  (pin "8")
  (pin "3")
  (pin "7")
  (pin "11")
  (pin "9"))
 (symbol
  (lib_id "power:PWR_FLAG")
  (at 170.18 27.94 0)
  (unit 1)
  (body_style 1)
  (exclude_from_sim no)
  (in_bom yes)
  (on_board yes)
  (in_pos_files yes)
  (dnp no)
  (fields_autoplaced yes)
  (property "Reference" "#FLG02" (at 170.18 26.035 0) (hide yes) (show_name no) (do_not_autoplace no) (effects (font (size 1.27 1.27))))
  (property "Value" "PWR_FLAG" (at 170.18 22.86 0) (show_name no) (do_not_autoplace no) (effects (font (size 1.27 1.27))))
  (property "Footprint" "" (at 170.18 27.94 0) (hide yes) (show_name no) (do_not_autoplace no) (effects (font (size 1.27 1.27))))
  (property "Datasheet" "" (at 170.18 27.94 0) (hide yes) (show_name no) (do_not_autoplace no) (effects (font (size 1.27 1.27))))
  (property "Description" "Special symbol for telling ERC where power comes from" (at 170.18 27.94 0) (hide yes) (show_name no) (do_not_autoplace no) (effects (font (size 1.27 1.27))))
  (pin "1"))
 (symbol
  (lib_id "Connector_Generic:Conn_01x02")
  (at 99.06 22.86 0)
  (unit 1)
  (body_style 1)
  (exclude_from_sim no)
  (in_bom yes)
  (on_board yes)
  (in_pos_files yes)
  (dnp no)
  (fields_autoplaced yes)
  (property "Reference" "J1" (at 102.235 22.8599 0) (show_name no) (do_not_autoplace no) (effects (font (size 1.27 1.27)) (justify left)))
  (property "Value" "Conn_01x02" (at 102.235 25.3999 0) (show_name no) (do_not_autoplace no) (effects (font (size 1.27 1.27)) (justify left)))
  (property "Footprint" "Connector_PinHeader_2.54mm:PinHeader_1x02_P2.54mm_Horizontal" (at 99.06 22.86 0) (hide yes) (show_name no) (do_not_autoplace no) (effects (font (size 1.27 1.27))))
  (property "Datasheet" "" (at 99.06 22.86 0) (hide yes) (show_name no) (do_not_autoplace no) (effects (font (size 1.27 1.27))))
  (property "Description" "Generic connector, single row, 01x02, script generated (kicad-library-utils/schlib/autogen/connector/)" (at 99.06 22.86 0) (hide yes) (show_name no) (do_not_autoplace no) (effects (font (size 1.27 1.27))))
  (pin "1")
  (pin "2"))
 (sheet_instances
  (path ""
   (page "1")))
 (embedded_fonts no))
